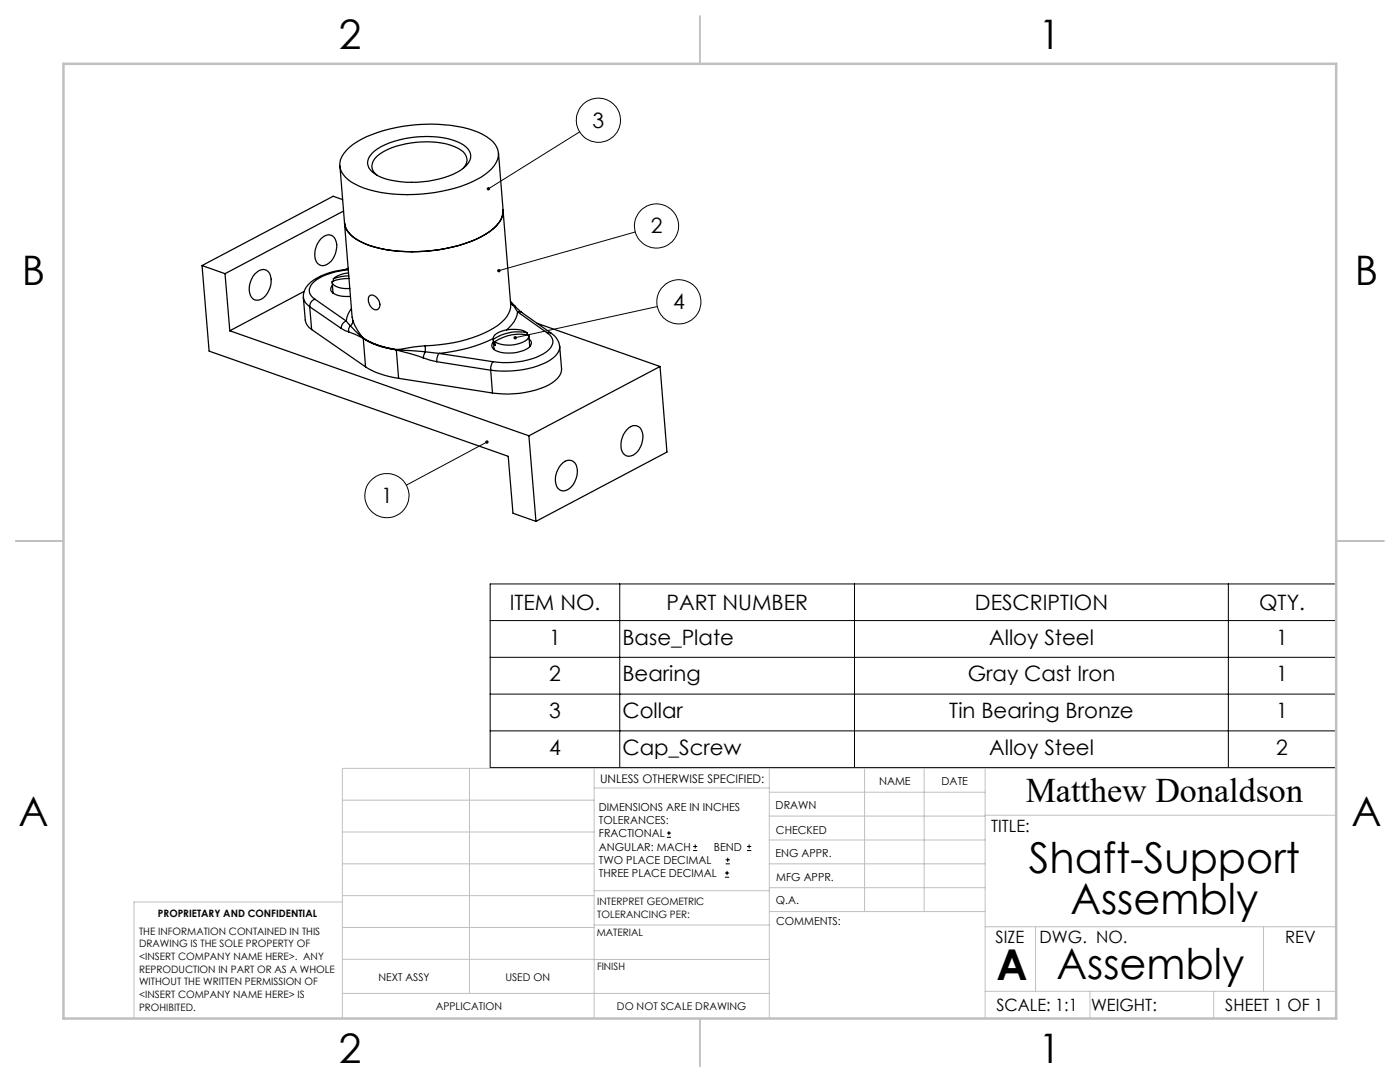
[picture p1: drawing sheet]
<svg xmlns="http://www.w3.org/2000/svg" width="279mm" height="216mm" viewBox="0 0 279 216" stroke-linecap="round" stroke-linejoin="round" font-family="sans-serif">
<g fill="none" stroke="#000" stroke-width=".2">
<path d="M115.7 26.3l-18.2 11.4M126.8 46.3l-27.2 7.7M131.2 61.2l-28.4 6.2M97.2 88.2l-16.1 8.6M97.8 116.5h168.8v36.6h-168.8zM123.7 116.5v36.6M170.5 116.5v36.6M245.1 116.5v36.6M97.8 123.8h168.8M97.8 131.2h168.8M97.8 138.5h168.8M97.8 145.8h168.8"/>
<path d="M133.1 167.1h.8M133.1 166.2h.8M133.5 165.8v.9M138.3 169.7h.8M138.3 168.9h.8M138.7 168.5v.8M144.7 175h.8M144.7 174.2h.8M144.8 172.4h.9M144.8 171.6h.9M145.1 173.8v.8M145.2 171.1v.9"/>
<path d="M149.1 169.7h.8M149.1 168.9h.8M149.5 168.5v.8"/>
<circle cx="119.4" cy="24" r="4.4"/>
<circle cx="131" cy="45.1" r="4.4"/>
<circle cx="135.5" cy="60.2" r="4.4"/>
<circle cx="77.2" cy="98.9" r="4.4"/>
</g>
<g fill="none" stroke="#c0c0c0" stroke-width=".2">
<path d="M68.3 159.7h50.3M93.7 153.3v44.9M118.6 153.3v49.9M118.6 157.2h34.9M153.5 153.3v49.9M153.5 158.1h43.1M172.5 153.3v28.6M184.4 153.3v28.6M196.6 153.3v49.9M266.7 153.3h-198.4v49.9M68.3 178.7h50.3M68.3 172.4h50.3"/>
<path d="M68.3 166h50.3M68.3 180h-41.6v23.2M118.6 177.7h35M153.5 167.6h43.1M153.5 162.8h43.1M153.5 172.4h43.1M153.5 177.1h43.1M196.6 162.7h70.1M68.3 198.2h85.2M68.3 191.4l85.2 .1M68.3 185.1h50.3M118.6 184.6h35"/>
<path d="M153.6 181.9h43M196.6 197.8h70.1M196.6 184.9h70.1M206.7 184.9v12.9M217.5 197.8v5.4M242.2 197.8v5.4M252.2 184.9v12.9"/>
</g>
<path d="M139.7 3.2v9.5M3.1 107.9h9.6M266.7 107.9h9.5M139.7 203.2v9.6" fill="none" stroke="#c0c0c0" stroke-width=".25"/>
<path d="M12.7 12.7h254v190.5h-254z" fill="none" stroke="#c0c0c0" stroke-width=".5"/>
<path d="M96.9 88a.34 .34 0 0 0 .2 .5 .34 .34 0 0 0 .4-.4l-.3 .1 .3-.1-.1-.2zM99.4 53.7l-.2 .4 .4-.1-.4 .1a.33 .33 0 0 0 .5 .2 .33 .33 0 0 0 .2-.4 .33 .33 0 0 0-.5-.2zM97.3 37.4l-.1 .5 .3-.2-.3 .2a.34 .34 0 0 0 .5 0 .34 .34 0 0 0 0-.4 .34 .34 0 0 0-.4-.1zM102.5 67.2v.3l.3-.1-.3 .1a.34 .34 0 0 0 .5 .2 .34 .34 0 0 0 .1-.6 .34 .34 0 0 0-.6 .1z" fill="#000"/>
<g fill="none" stroke="#000" stroke-width=".25">
<path d="M67.8 33.1l1 11.4M68.4 39.8l-1.9-.6-26.2 13.8M69.7 29.4a23.7 23.7 0 0 1 12.2-4.4 26.5 26.5 0 0 1 14.5 1.8 5 5 0 0 1 3.1 3.8 5.2 5.2 0 0 1-2.7 4.2 27.9 27.9 0 0 1-15.5 4 22 22 0 0 1-11.2-2.5 3.8 3.8 0 0 1-1.8-5.1zM74.3 30.6a15.3 15.3 0 0 1 9.8-3.3 13.5 13.5 0 0 1 8.8 1.9 2.35 2.35 0 0 1 .1 3.9 14.6 14.6 0 0 1-8.7 3.2 16.2 16.2 0 0 1-9.4-1.6 2.47 2.47 0 0 1-.6-4.1zM92.5 33.5a2.19 2.19 0 0 0-.6-3.6 14.7 14.7 0 0 0-9.9-1.4 12.3 12.3 0 0 0-7.1 3.1 2.14 2.14 0 0 0 .3 3.4M99.5 30.5l.9 11.4M40.3 53l4.6 1.6M40.3 53l1.4 17.1 59.7 21 1 11.3 4.6 1.6M44.9 54.6l1 11.4M50.9 54.6a1.82 1.82 0 0 1 2.7-.3 4.1 4.1 0 0 1-1.9 5.6 1.5 1.5 0 0 1-1.9-1.4 4.4 4.4 0 0 1 1.1-3.9zM60.7 58.1l-14.8 7.9M62.8 59.7a1.64 1.64 0 0 0-1 1.5"/>
<path d="M62.8 59.7l6.3 4.4M64 47.7a1.77 1.77 0 0 1 2.7-.3 4 4 0 0 1-1.9 5.6 1.64 1.64 0 0 1-2-1.9 4.9 4.9 0 0 1 1.2-3.4zM66.3 56.3l.2 2.2M66.3 56.9v.1a.98 .98 0 0 0-.3 1 .98 .98 0 0 0 .8 .7l1.6 .4 1.6 .1M66.5 58.4h-.1M66.5 55.6l.1 .5M68.5 42.1l-23.6 12.5M68.8 44.6l1.6 19.4M69.5 53.7a12.8 12.8 0 0 0-8 3.1 3.2 3.2 0 0 0-.9 2.5M69.5 53.5l-.5 .3M69.5 53.8a11.3 11.3 0 0 0-7.3 3 1.9 1.9 0 0 0 .6 2.9M69.6 54.5l-1.9 .4-1.2 .7"/>
<path d="M69.6 55l-1.4 .2-1.7 .4M69.7 55.6a8.8 8.8 0 0 0-3.4 .6 1.79 1.79 0 0 0 1.9 1.3l1.6 .1M73.7 59.1a1.38 1.38 0 0 1 1.9 1 1.02 1.02 0 0 1 .2 1.2 1.02 1.02 0 0 1-1.1 .5 2.08 2.08 0 0 1-1-2.7zM100.4 41.9a5 5 0 0 1-2.6 4.3 27.9 27.9 0 0 1-15.6 4 22 22 0 0 1-11.1-2.5 4.4 4.4 0 0 1-2.3-3.2M100.4 41.9a4.9 4.9 0 0 1-2.6 4.3 27.9 27.9 0 0 1-15.6 4 21.5 21.5 0 0 1-11.2-2.5 4.3 4.3 0 0 1-2.2-3.2M100.4 42l1.5 18.7a5 5 0 0 1-2.6 4.2 27.9 27.9 0 0 1-14.5 4.1M45.9 66l59.7 21M61.8 61.2a2.73 2.73 0 0 1-1.3-1.9l.5 4.8a2.74 2.74 0 0 0 1.2 1.7M61.8 61.2l.4 4.6M61.8 61.2l6.3 4.3M62.2 65.8l10.8 7.4M68.1 65.5l1.5 .7"/>
<path d="M69.1 64.1l.8 .9M69.1 64.1a1.46 1.46 0 0 0-1 1.4M69.6 66.2l2.9 1.3M69.9 65l2.6 2.5M69.9 65l-.3 .6v.6M70.1 61.6a4.4 4.4 0 0 0-1 2.5M70.4 64l1 1.9 1.1 1.6M70.4 64v.4l-.5 .6M72.5 67.5a16.4 16.4 0 0 0 6.6 2.2M72.5 67.5a16.4 16.4 0 0 0 6.6 2.3M72.5 67.5h.1M72.5 67.5a15.5 15.5 0 0 0 6.6 2.3"/>
<path d="M72.5 67.5l.5 5.7M73 73.2a16.9 16.9 0 0 0 6.6 2.3M79.1 69.7v.1M79.1 69.8l5.4 1.6M79.1 69.8l5.8 .4M79.1 69.8h.1M79.1 69.8l.5 5.7M79.6 75.5l18.7 2.9M84.5 71.4l2.7 .8M84.8 69l-5.7 .7M84.8 69l.1 1.2M84.9 70.2l2.7 .3"/>
<path d="M84.9 70.2l-.4 1.2M87.2 72.2l10.7 1.7M87.6 70.5a2.49 2.49 0 0 0-.4 1.7M87.6 70.5l10.8 1.7M97.9 73.9l.4 4.5M98.4 72.2a2.51 2.51 0 0 0-.5 1.7M98.4 67.6a30.7 30.7 0 0 1-10.8 2.9M98.4 67.6l.2 2.1M98.5 67.7v.7M98.6 69.7h.1M98.8 68.2a8.7 8.7 0 0 1 6.7-1.3 1.31 1.31 0 0 1-1.1 1.4 6.3 6.3 0 0 1-5.6-.1zM98.8 68.2v.7l-.3-.5"/>
<path d="M98.8 68.3l-.3 .1M101.9 60.2l.9 .9M101.9 60.2l.5 .7M101.9 60.4l.5 .5M102.4 60.9l.9 1.3M102.4 60.9l.4 .2M102.8 61.1l1.3 1.2M103.3 62.2a5.4 5.4 0 0 1-2.2 3.6M103.3 62.2l.8 .1M103.3 62.2l6 4.3M104.1 62.3l6 4.2M105.2 66.4a6.3 6.3 0 0 0-6.4 .4l-.4 .6 .1 .3"/>
<path d="M105.2 66.4a8.9 8.9 0 0 0-6.7 1.3M105.2 66.4v.4M105.6 67l.1 2.2M105.6 67.7h.1a1.04 1.04 0 0 1-.3 1.8 7.2 7.2 0 0 1-6.8 .2 .86 .86 0 0 1-.1-1.4M105.7 69.1h.1M107.2 64.5l24.5 8.6M109.3 66.5a1.94 1.94 0 0 1 .2 3.3 13.5 13.5 0 0 1-9.2 2.6l-1.9-.2M109.3 66.5l.4-.1 .4 .1M110.1 66.5a3.6 3.6 0 0 1 1.6 2.6M111.7 69.1l.4 4.5a3.4 3.4 0 0 1-1.9 2.8 19.1 19.1 0 0 1-11.9 2M111.7 69.1a3.2 3.2 0 0 1-1.9 2.8 19.1 19.1 0 0 1-11.9 2M131.7 73.1l-26.1 13.9"/>
<path d="M131.7 73.1l1.4 17.1-26.1 13.8M105.6 87l1.4 17M112 92.7a1.73 1.73 0 0 1 2-.8 1.73 1.73 0 0 1 1.2 1.8 3.8 3.8 0 0 1-2.8 4.3 1.78 1.78 0 0 1-1.6-2 4.8 4.8 0 0 1 1.2-3.3zM125.1 85.8a1.73 1.73 0 0 1 2-.8 1.73 1.73 0 0 1 1.2 1.8 4.2 4.2 0 0 1-2.4 4.2 1.64 1.64 0 0 1-2-1.9 4.8 4.8 0 0 1 1.2-3.3z"/>
</g>
<g font-size="8.5">
<text x="205.3" y="174.2">Shaft-Support</text>
<text x="213.6" y="182.3">Assembly</text>
<text x="198.9" y="195.5">A</text>
<text x="210.8" y="195.4">Assembly</text>
</g>
<g font-size="8.1">
<text x="67.6" y="9.7">2</text>
<text x="207.3" y="9.7">1</text>
<text x="4.4" y="57">B</text>
<text x="270.4" y="57">B</text>
<text x="3.7" y="164.9">A</text>
<text x="269.7" y="164.9">A</text>
<text x="67.6" y="212.2">2</text>
<text x="207.3" y="212.2">1</text>
</g>
<text font-size="6.9" x="204.7" y="160.1">Matthew Donaldson</text>
<g font-size="4.2">
<text x="118.3" y="25.5">3</text>
<text x="129.9" y="46.6">2</text>
<text x="134.3" y="61.7">4</text>
<text x="76.1" y="100.4">1</text>
<text x="101.7" y="121.7">ITEM NO.</text>
<text x="133" y="121.7">PART NUMBER</text>
<text x="194.6" y="121.7">DESCRIPTION</text>
<text x="251.3" y="121.7">QTY.</text>
<text x="109.6" y="128.6">1</text>
<text x="124.2" y="128.6">Base_Plate</text>
<text x="197.4" y="128.6">Alloy Steel</text>
<text x="254.7" y="128.6">1</text>
<text x="109.6" y="136">2</text>
<text x="124.2" y="136">Bearing</text>
<text x="193.1" y="136">Gray Cast Iron</text>
<text x="254.7" y="136">1</text>
<text x="109.6" y="143.3">3</text>
<text x="124.2" y="143.3">Collar</text>
<text x="189.5" y="143.3">Tin Bearing Bronze</text>
<text x="254.7" y="143.3">1</text>
<text x="109.6" y="150.6">4</text>
<text x="124.2" y="150.6">Cap_Screw</text>
<text x="197.4" y="150.6">Alloy Steel</text>
<text x="254.7" y="150.6">2</text>
</g>
<g font-size="3.4">
<text x="197.8" y="166">TITLE:</text>
<text x="198.7" y="188.1">SIZE</text>
<text x="207.5" y="188.1">DWG. NO.</text>
<text x="256.5" y="188.2">REV</text>
<text x="198.8" y="201.7">SCALE: 1:1</text>
<text x="217.7" y="201.8">WEIGHT:</text>
<text x="244.5" y="201.7">SHEET 1 OF 1</text>
</g>
<text font-size="2.4" x="119.8" y="156.2">UNLESS OTHERWISE SPECIFIED:</text>
<g font-size="2.2">
<text x="119.5" y="161.8">DIMENSIONS ARE IN INCHES</text>
<text x="154.8" y="161.4">DRAWN</text>
<text x="175.4" y="156.6">NAME</text>
<text x="187.9" y="156.7">DATE</text>
<text x="119.5" y="164.4">TOLERANCES:</text>
<text x="119.5" y="167.1">FRACTIONAL</text>
<text x="154.9" y="166.3">CHECKED</text>
<text x="119.5" y="169.7">ANGULAR: MACH</text>
<text x="119.5" y="172.4">TWO PLACE DECIMAL</text>
<text x="142.5" y="169.7">BEND</text>
<text x="154.8" y="171">ENG APPR.</text>
<text x="119.5" y="175">THREE PLACE DECIMAL</text>
<text x="154.9" y="175.7">MFG APPR.</text>
<text x="154.9" y="180.4">Q.A.</text>
<text x="154.9" y="184.6">COMMENTS:</text>
</g>
<g font-size="2.1">
<text x="75.5" y="195.7">NEXT ASSY</text>
<text x="100.9" y="195.7">USED ON</text>
<text x="86.9" y="201.5">APPLICATION</text>
<text x="123.1" y="201.6">DO NOT SCALE DRAWING</text>
</g>
<g font-size="2">
<text x="31.5" y="182.9">PROPRIETARY AND CONFIDENTIAL</text>
<text x="119.2" y="180.6">INTERPRET GEOMETRIC</text>
<text x="119.2" y="183.1">TOLERANCING PER:</text>
<text x="27.8" y="186.5">THE INFORMATION CONTAINED IN THIS</text>
<text x="27.8" y="189">DRAWING IS THE SOLE PROPERTY OF</text>
<text x="27.8" y="191.6">&lt;INSERT COMPANY NAME HERE&gt;. ANY</text>
<text x="119.1" y="186.7">MATERIAL</text>
<text x="27.8" y="194.1">REPRODUCTION IN PART OR AS A WHOLE</text>
<text x="27.8" y="196.6">WITHOUT THE WRITTEN PERMISSION OF</text>
<text x="119.1" y="193.5">FINISH</text>
<text x="27.8" y="199.1">&lt;INSERT COMPANY NAME HERE&gt; IS</text>
<text x="27.8" y="201.7">PROHIBITED.</text>
</g>
</svg>
